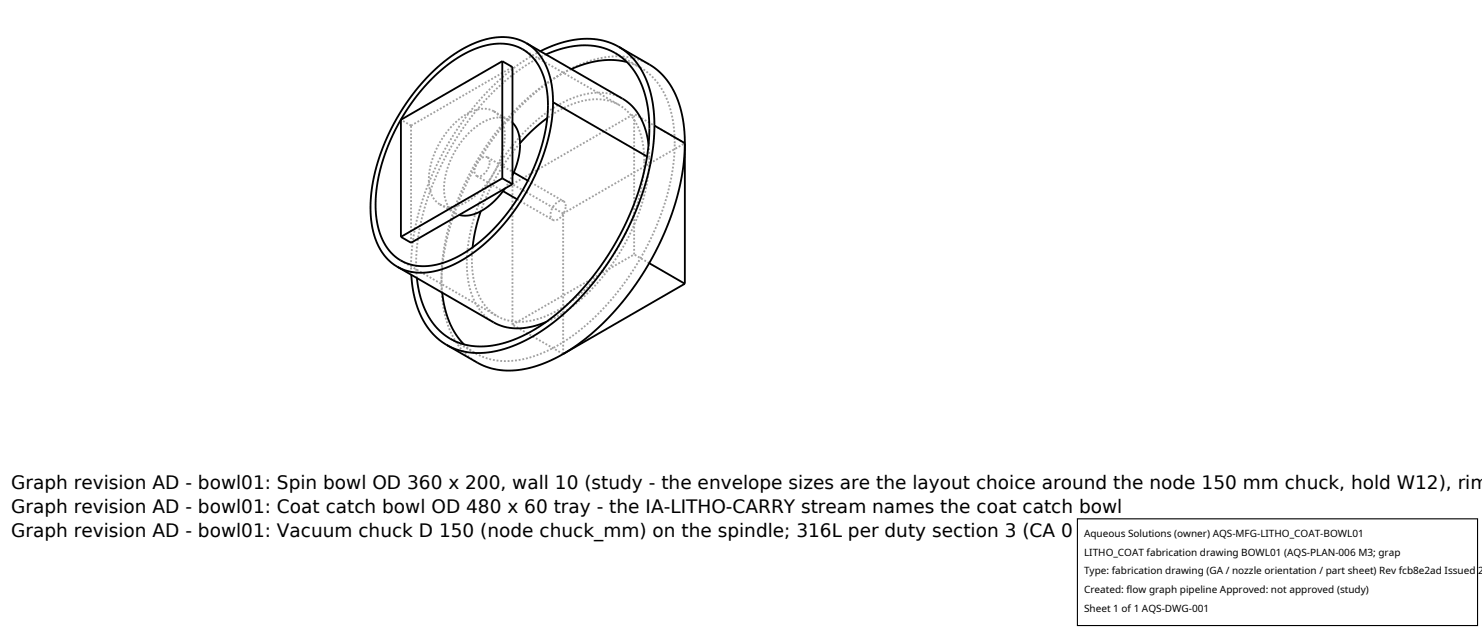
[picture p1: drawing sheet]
<svg xmlns="http://www.w3.org/2000/svg" width="212mm" height="90mm" viewBox="0 0 212 90" stroke-linecap="round" stroke-linejoin="round" font-family="sans-serif">
<g fill="none" stroke="#a0a0a0" stroke-width=".26" stroke-dasharray=".3 .3" stroke-linecap="butt">
<path d="M58.7 17.9l-1.4-.8M58.7 17.9l14.5-8.3M70.5 15.9l-.8-.3-.9-.1-1 .2-1.1 .5-1.1 .8-1.1 1-.9 1.1-.8 1.2-.6 1.4-.5 1.3-.3 1.3-.2 1.3 .1 1.2 .3 1 .6 .8 .6 .6M70.5 15.9l2.2 1.2M72.1 19.4l-.1-1.2-.3-1-.5-.8-.7-.5M72.7 17.1l-.9-.3h-.9l-1 .2-1 .5-1 .7-1.1 .9-.9 1.1-.8 1.3-.7 1.2-.6 1.6-.3 1.3-.1 1.3 .1 1.2 .3 1 .5 .8 .7 .5M73.2 17.5l-.5-.4M74.7 7l13.7 8M77.2 7.3l-1.9 1.1-1.8 1.2-2 1.7-1.7 1.6-1.5 1.7-1.8 2.2-1.3 1.9-1.5 2.3-1.1 2.2-1.1 2.3-.9 2.4-.8 2.4-.5 2.2-.4 2.4-.2 2.4v1.9M81.6 9.9l-1.8 .9-1.8 1.1-1.9 1.4-1.9 1.8-1.7 1.8-1.6 2-1.5 2-1.4 2.2-1.2 2.3-1.2 2.6-.9 2.4-.7 2.4-.6 2.5-.2 2.2-.1 2.4 .1 1.9M87.9 7.6l3.6 2.1M88.4 15l-1-.5-1.1-.3h-1.3l-1.2 .1-1.4 .3-1.4 .6-1.4 .7-1.4 1"/>
<path d="M91.5 9.7l-2-.8M92.7 9.2l-1.2-.6-1.4-.4-1.5-.1h-1.5l-1.5 .2-1.7 .5-1.7 .7-1.8 .9-1.7 1.1-1.8 1.3-3.1 3-2.9 3.4-1.4 2-1.4 2.2-1.2 2.2-1 2.2-1.6 4.4-.9 4.1-.3 2.1v2v1.9l.3 1.8 .4 1.7 .5 1.5 .7 1.4 .9 1.2 1.1 1 1.1 .9M57.2 37.2l13.8 7.9M58.7 34.7v-16.8M59.5 39.7l-.1-2 .1-2.3 .3-2.3 .6-2.5 .8-2.6 .8-2.3 1.1-2.3 1.3-2.4 1.3-2.1 1.5-2.1 1.6-1.9 1.8-1.9 1.7-1.6 1.9-1.5 1.9-1.2 1.9-.9M62.8 29.2l.6 .2 .7 .1 1.5-.2 1.6-.8 1.5-1.3 1.3-1.7 1.2-2 .7-2.1 .2-2M62.8 29.2l2.2 1.2M65 30.4l.6 .3M67.5 35.3l-.1 1.7 .1 1.6 .2 1.4 .3 1.3 .6 1.2 .6 1.1 .9 .9 .9 .6M68.1 25.1h.6l.6-.4 .5-.8 .1-.7M68.1 25.1l3.7 2.2M69.6 22.5l-.3-.1-.4 .1-.4 .3-.4 .5-.3 1.1v.5l.3 .2"/>
<path d="M69.6 22.5l3.8 2.1M69.9 23.2v-.5l-.3-.2M72.1 26.9l1.1-1.9M73.2 26.3l17.4-10M73.9 28.5l5 2.9M74.3 20.4l-1.7 2.2-1.6 2.4-1.3 2.6-1 2.6M75.4 25.8l5.1 2.9M78.9 31.4h.6l.6-.4 .5-.8 .2-.8M80.4 30.5l-7.2-4.2M80.4 30.5l17.4-10.1M80.5 28.7h-.4l-.4 .1-.7 .8-.3 .6-.1 .5 .1 .4 .2 .3M80.8 29.4l-.1-.4-.2-.3"/>
<path d="M90.6 36.3v-20M92 23l-.2-2.6-.7-2.3-.5-1-.6-.8-.7-.7-.9-.6M92.4 22.3l.3 .2M92.6 20.6l.1 1.9M92.7 37.6l-2.1-1.3M92.7 22.5v1.7l-.3 1.8-.8 3.3-1.4 3.6-1.9 3.5-2.1 3-2.7 2.9-2.6 2.1-1.5 .9-1.4 .7M96.4 20.4l-.1-1.7-.2-1.7-.4-1.6-.6-1.6-.7-1.3-.8-1.1-1.1-1-1-.7M97.8 20.4l-7.2-4.1M64.3 48.4l3.6 2.1M66.3 49.2l1.6 1.3M67.9 50.5l1.9 .8 2.2 .3 2.3-.2 2.3-.7 2.3-1 2.6-1.5 2.5-2 2.2-2.1 2.1-2.6 2-2.8 1.8-2.8 1.5-3.2 1.2-3.2 .9-3.2 .5-3 .2-2.9M70.5 46l-.9-.6-.7-.7-.6-.8-.6-1.1-.4-1.1-.4-1.2-.2-2.8 .2-3.3 .8-3.2 1.3-3.4 1.5-3.1 2-3.1 2.1-2.5 2.5-2.3 2.6-1.8 2.6-1.2 2.4-.5 1.1-.1 1.2 .2 1 .3 .9 .4"/>
<path d="M71 45.1l1.4 .6 1.5 .2 1.8-.1 1.7-.4 1.8-.8 1.8-1.1 1.9-1.5 1.6-1.6 1.6-1.9 1.6-2.2 1.2-2.1 1.1-2.3 .9-2.3 .6-2.4 .4-2.2 .1-2M73.2 46.4v-20.1M73.2 46.4l17.4-10.1M80.4 50.5l-7.2-4.1M80.4 50.5v-20"/>
</g>
<g fill="none" stroke="#000" stroke-width=".26">
<path d="M61.8 11.1l1.6-1.4 1.5-1.1 1.5-.9 1.4-.7 1.4-.5 1.6-.2h1.4l1.3 .2 1.2 .5 1 .8 .8 .9 .7 1.2 .6 1.4 .3 1.6 .2 1.7-.1 1.7-.2 1.8-.4 1.9-.6 2-.8 2-.9 2-1.1 1.9-1.1 1.7-1.4 1.7-1.4 1.6-1.4 1.3-1.5 1.2-1.6 1-1.5 .7-1.6 .6-1.3 .3h-1.5l-1.4-.3-1.3-.5-1.1-.9-1-1.2-.7-1.4-.5-1.8-.2-1.8v-2.1l.3-2.3 .4-2 .7-2.1 1.1-2.4 1.2-2.4 1.3-2 1.4-1.8zM71.7 8.7l-14.4 8.4v16.7M71.7 8.7v16.8M71.7 8.7l1.5 .9v16.7M73.2 17.5l.4 .6 .4 .7 .2 .9 .1 1-.3 2.2-.8 2.1M75.2 6.2l13.7 7.9 .9 .6 1 1.1 .9 1.3 .6 1.6 .3 1.9M75.2 6.2l.8 .6 .7 .6 .7 .9 .6 1 .4 1.1 .3 1.3 .3 2.9M75.2 6.2l-1-.5-.9-.3-1.1-.1h-1.3l-2.3 .6-2.6 1.2-2.6 1.7-2.4 2.3-2.2 2.6-2.1 3.1-1.5 3.1-1.3 3.3-.7 3.3-.3 3.1 .1 1.6 .2 1.3 .3 1.3 .4 1.1 .6 1 .7 .9 .7 .7 .8 .6M78 7.8l2.4-.9 2.1-.4h2.1l1.8 .4 1.8 .8 1.4 1.3 1.3 1.6 .9 1.9 .6 2.3 .3 2.4v2.6l-.4 3-.6 2.9-1 3.2-1.2 2.8-1.6 3-1.8 2.9-1.9 2.5-2 2.3-2.4 2.1-2.2 1.7-2.3 1.4-2.3 1.1-2.3 .6-2.2 .2-2-.3-1.9-.7-1.5-1-1.4-1.5-1-1.7-.7-2.1-.5-2.5M78.2 16.9l-2 1.5-1.9 2M79 14.6l-.2 2.3-.4 2.4-.6 2.4-1 2.6-1.2 2.4-1.5 2.4-1.5 2.1-1.7 1.9-1.8 1.8-1.9 1.5-1.8 1.1-2.1 .9-1.8 .4-1.7 .1-1.6-.2-1.5-.6M79 14.6l13.4 7.7"/>
<path d="M88.4 6.7l4.9 2.9 1.3 1 1 1.3 1 1.8 .7 2.1 .4 2.3 .1 2.3M88.4 6.7l1.2 .8 .9 .9 .9 1.3 .7 1.3 .6 1.5 .4 1.6 .3 1.9 .1 1.9M88.4 6.7l-1.1-.5-1.2-.4-1.3-.2-1.5-.1-1.5 .2-1.3 .3-1.8 .6-1.5 .7M89.5 8.9l-1.8-.3-1.9 .1-2 .4-2.2 .8M93.5 17.9l-.2 3.2-.6 3.1-.9 3.2-1.1 3.1-1.7 3.4-1.8 3.1-2.2 3-2.1 2.5-2.4 2.3-2.5 2-2.6 1.6-2.6 1.2-2.6 .6-2.2 .2-2.2-.3-2-.8M93.5 17.9l4.3 2.5M56.7 38.1l13.8 7.9 .9 .5 1.5 .3 1.7 .1 1.7-.3 1.7-.6M58.7 39.2l.2 1.6 .3 1.7 .5 1.5 .6 1.5 .8 1.2 .7 .9 .9 .9 1.1 .8M68.7 30.2l-.8 2.7-.4 2.4M71.7 25.5l1.5 .8M71.7 25.5l-14.4 8.3M71.8 27.3l2.1 1.2"/>
<path d="M72.1 26.9l-1.5 1.8-1.8 1.4-.8 .4-.8 .2-.9 .1-.7-.1M73.2 26.3l-14.5 8.4-1.4-.9M73.4 24.6l2 1.2M92.7 37.6l5.1 2.9M97.8 20.4l-.2 3.5-.8 3.7-1.2 3.8-1.6 3.7-1.9 3.6-2.5 3.5-2.6 3.1-2.7 2.5-2.6 2-2.9 1.6-2.8 1-2.5 .5-2.1-.1-2-.4-1.1-.5-4.5-2.6M97.8 20.4v20.1M63.2 41.8l.3 2.2 .7 2 .9 1.7 1.2 1.5M97.8 40.5l-17.4 10"/>
</g>
<path d="M153.9 74.1h57.1v15.2h-57.1z" fill="#fff" stroke="#000" stroke-width=".16"/>
<g font-size="2.6">
<text x="1.6" y="69.8">Graph revision AD - bowl01: Spin bowl OD 360 x 200, wall 10 (study - the envelope sizes are the layout choice around the node 150 mm chuck, hold W12), rim</text>
<text x="1.6" y="73.3">Graph revision AD - bowl01: Coat catch bowl OD 480 x 60 tray - the IA-LITHO-CARRY stream names the coat catch bowl</text>
<text x="1.6" y="76.7">Graph revision AD - bowl01: Vacuum chuck D 150 (node chuck_mm) on the spindle; 316L per duty section 3 (CA 0 mm, AQS-STD-001)</text>
</g>
<g font-size="1.4">
<text x="154.8" y="76.6">Aqueous Solutions (owner) AQS-MFG-LITHO_COAT-BOWL01</text>
<text x="154.8" y="79.3">LITHO_COAT fabrication drawing BOWL01 (AQS-PLAN-006 M3; grap</text>
<text x="154.8" y="82">Type: fabrication drawing (GA / nozzle orientation / part sheet) Rev fcb8e2ad Issued 2</text>
<text x="154.8" y="84.7">Created: flow graph pipeline Approved: not approved (study)</text>
<text x="154.8" y="87.4">Sheet 1 of 1 AQS-DWG-001</text>
</g>
</svg>
